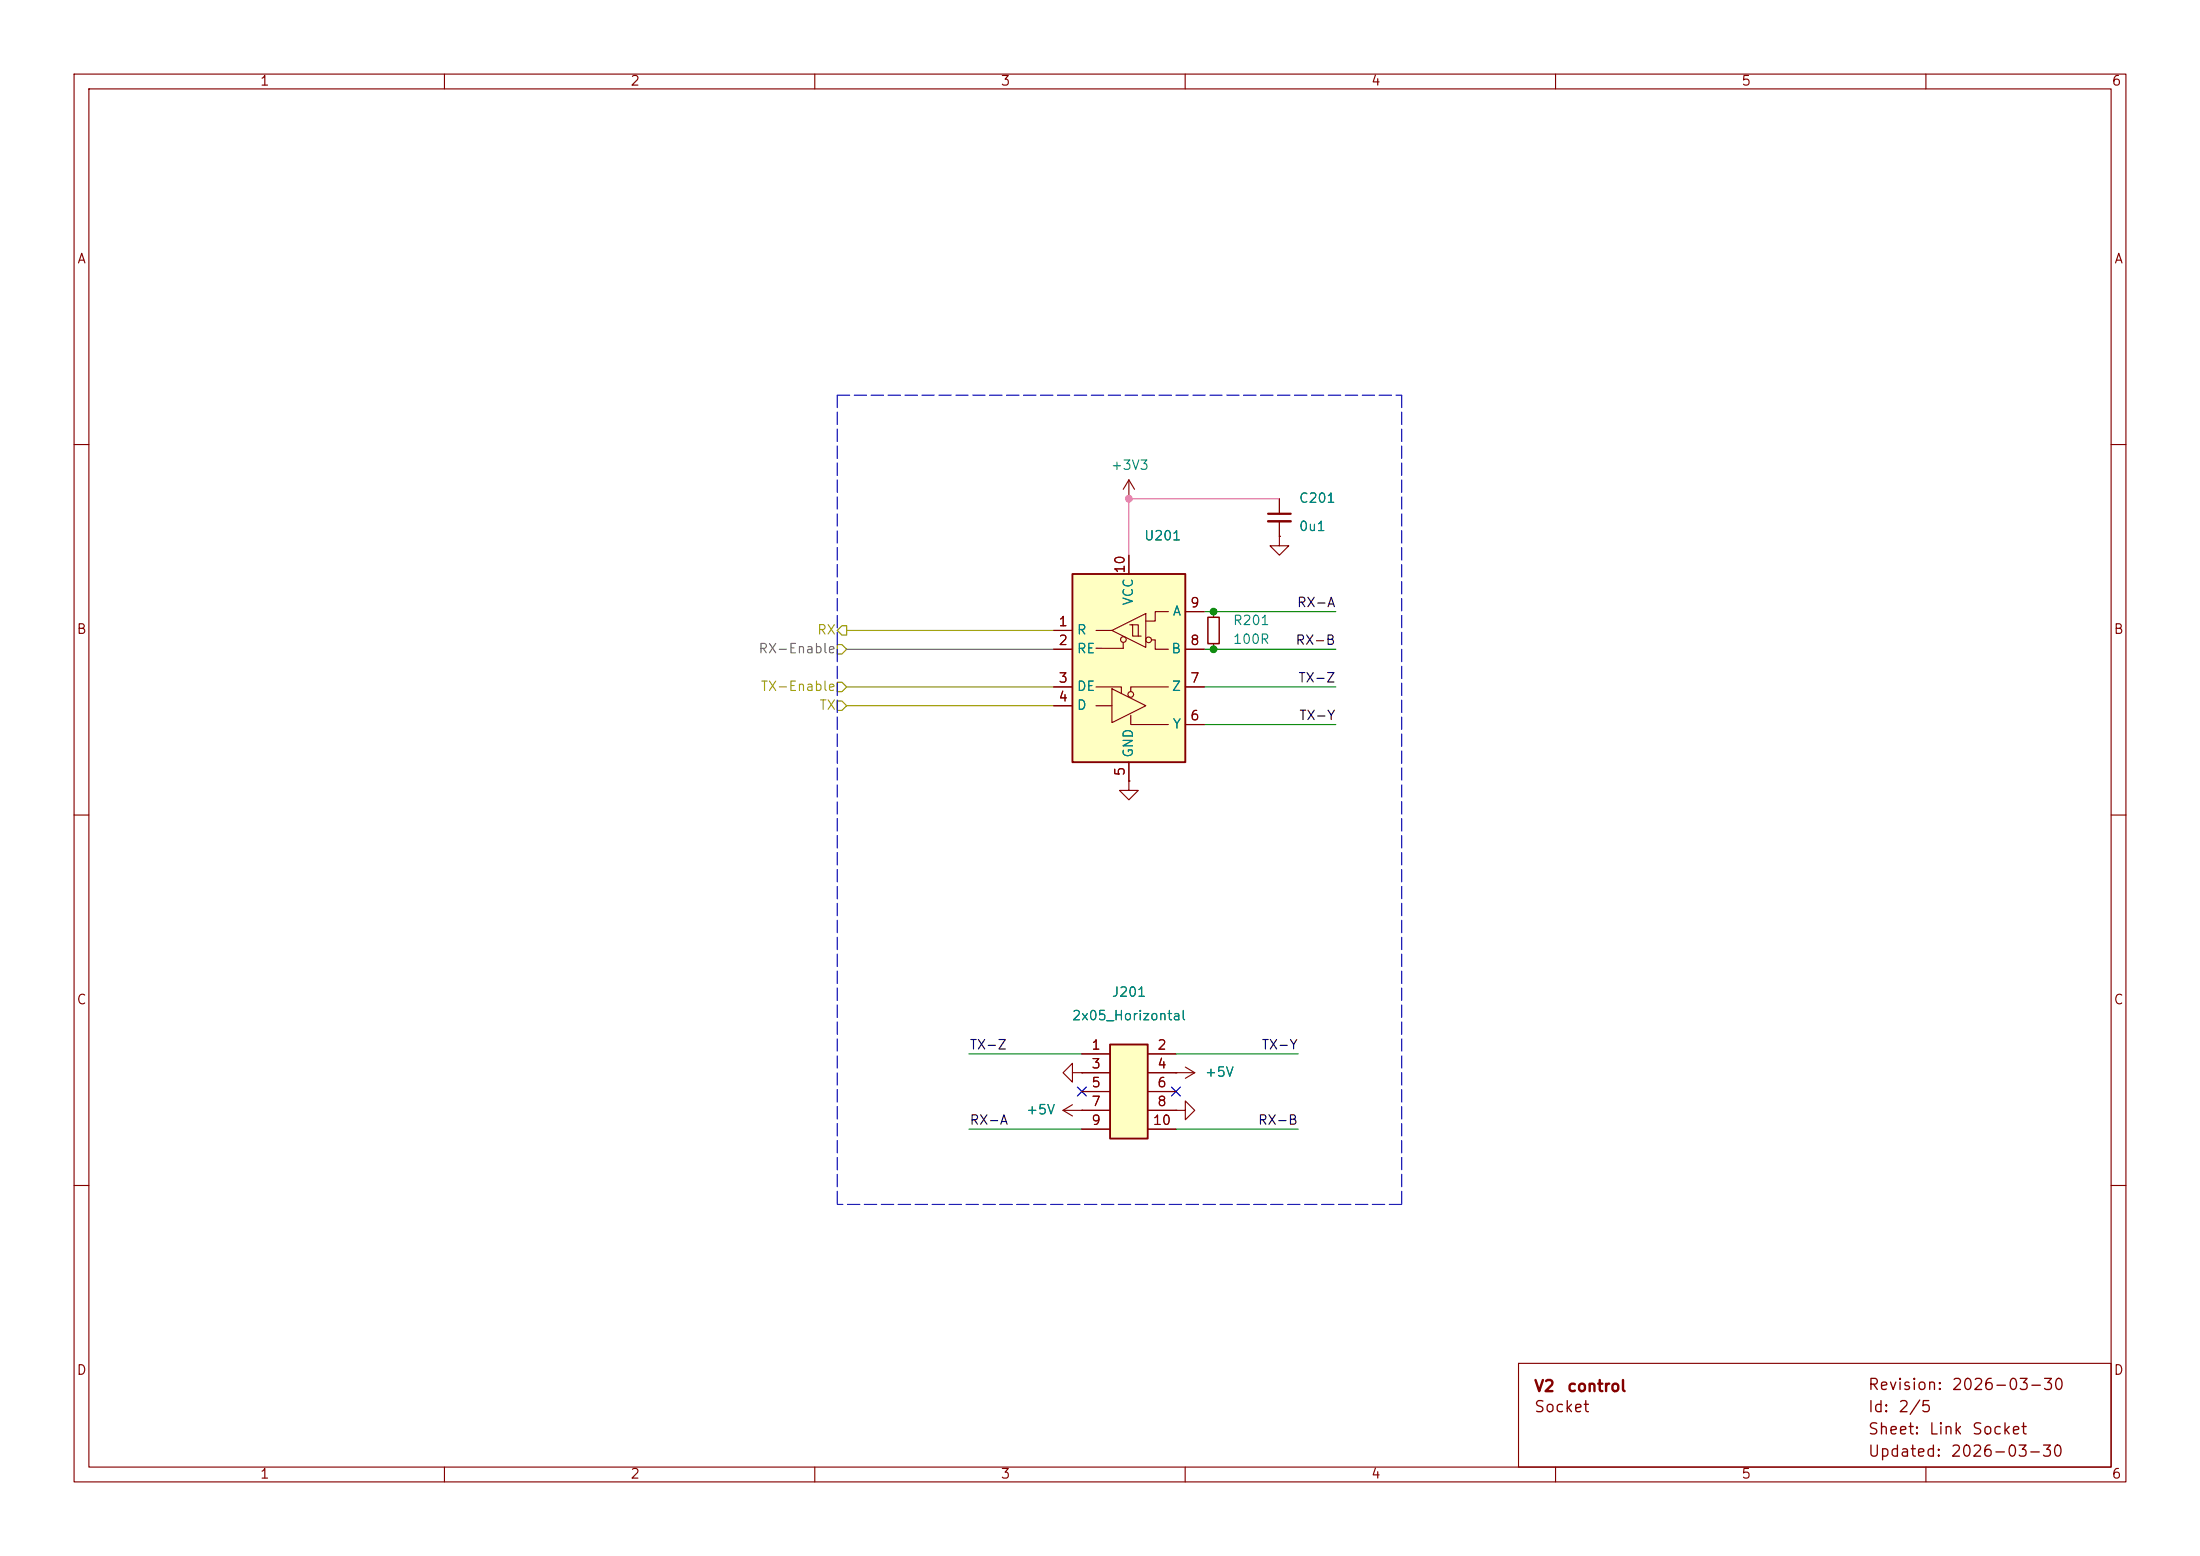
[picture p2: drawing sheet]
<svg xmlns="http://www.w3.org/2000/svg" width="297mm" height="210mm" viewBox="0 0 297 210" stroke-linecap="round" stroke-linejoin="round" font-family="sans-serif">
<g fill="none" stroke="#840000" stroke-width=".15">
<path d="M10 10h277v190h-277zM12 12h273v186h-273zM60 10v2M110 10v2M160 10v2M210 10v2M260 10v2M10 60h2M152.4 67.3h.1M152.4 64.8l-.8 1.2M152.4 64.8l.8 1.2M152.4 64.8v2.5"/>
<path d="M172.7 72.4v1.3h1.3l-1.3 1.2-1.3-1.2h1.3M172.7 72.4h.1M285 60h2M163.8 82.6v.7M163.8 86.9v.7M10 110h2M285 110h2M143.5 149.9l1.3 .7M143.5 149.9h2.5M144.8 149.1l-1.3 .8M146 149.9h.1M10 160h2"/>
<path d="M285 160h2M60 198v2M110 198v2M160 198v2M205 184h80v14h-80zM210 198v2M260 198v2"/>
</g>
<path d="M163.1 83.3h1.5v3.6h-1.5z" fill="none" stroke="#840000" stroke-width=".2"/>
<path d="M149.9 141h5v12.7h-5z" fill="#ffffc2"/>
<path d="M149.9 141h5v12.7h-5z" fill="none" stroke="#840000" stroke-width=".25"/>
<g fill="none" stroke="#840000" stroke-width=".15">
<path d="M172.7 67.3v2M172.7 70.4v2M152.4 105.4v1.3h1.3l-1.3 1.3-1.3-1.3h1.3M152.4 105.4h.1M146 142.2h3.9M146 144.8h3.9M146 147.3h3.9M146 149.9h3.9M146 152.4h3.9M154.9 142.2h3.8M154.9 144.8h3.8M154.9 147.3h3.8"/>
<path d="M154.9 149.9h3.8M154.9 152.4h3.8"/>
</g>
<path d="M171.2 69.3h3" fill="none" stroke="#840000" stroke-width=".3"/>
<path d="M171.2 70.4h3" fill="none" stroke="#840000" stroke-width=".33"/>
<path d="M144.8 77.5h15.2v25.4h-15.2z" fill="#ffffc2"/>
<path d="M144.8 77.5h15.2v25.4h-15.2z" fill="none" stroke="#840000" stroke-width=".25"/>
<g fill="none" stroke="#840000" stroke-width=".15">
<path d="M152.4 74.9v2.6M172.7 72.4h.1M172.7 67.3v2M172.7 70.4v2M142.2 95.3h2.6M142.2 85.1h2.6M142.2 87.6h2.6M142.2 92.7h2.6M148 92.7h3.4v.9M148 95.3h2.1M148 85.1h2.1M150.1 93l4.6 2.3-4.6 2.2z"/>
<path d="M150.1 85.1l4.6-2.3v4.6zM151.6 86.7v.8h-3.6M152.5 84.3h.4v1.6h1.2M152.7 96.5v1.3h5M152.8 84.3h.9v1.6M155.4 86.4h.6v1.2h1.7M157.7 82.6h-1.7v1.2h-1.3M157.7 92.7h-5v.6M160 87.6h2.6M160 92.7h2.6M160 97.8h2.6M160 82.6h2.6"/>
<path d="M152.4 105.4h.1M152.4 102.9v2.5M144.8 144.8v-1.3l-1.3 1.3 1.3 1.3v-1.3h1.2M146 144.8h.1M146 149.9h.1M146 144.8h3.9M146 142.2h3.9M146 147.3h3.9M146 149.9h3.9M146 152.4h3.9M154.9 144.8h6.4M154.9 142.2h3.8"/>
<path d="M154.9 147.3h3.8M154.9 149.9h3.8M154.9 152.4h3.8M158.7 149.9h1.3v-1.3l1.3 1.3-1.3 1.2v-1.2M158.7 149.9h.1M158.7 144.8h.1M160 144l1.3 .8M161.3 144.8l-1.3 .7"/>
<circle cx="151.7" cy="86.3" r=".38"/>
<circle cx="152.7" cy="93.7" r=".38"/>
<circle cx="155.1" cy="86.4" r=".38"/>
</g>
<path d="M113 87h.7l.6 .6-.6 .7h-.7zM113 92.1h.7l.6 .6-.6 .6h-.7zM113 94.6h.7l.6 .7-.6 .6h-.7zM113.7 84.5h.6v1.2h-.6l-.7-.6z" fill="none" stroke="#848400" stroke-width=".15"/>
<path d="M113 53.3v109.3M113 53.3h76.2M189.2 53.3v109.3M189.2 162.6h-76.2" fill="none" stroke="#0000c2" stroke-width=".15" stroke-dasharray="1.7 .6"/>
<path d="M162.6 97.8h17.7M162.6 82.6h17.7M162.6 87.6h17.7M162.6 92.7h17.7M130.8 142.2h15.2M130.8 152.4h15.2M158.7 142.2h16.6M158.7 152.4h16.6" fill="none" stroke="#008400" stroke-width=".15"/>
<path d="M114.3 92.7h27.9M114.3 85.1h27.9M114.3 95.3h27.9" fill="none" stroke="#a3a30c" stroke-width=".15"/>
<path d="M114.3 87.6h27.9" fill="none" stroke="#676767" stroke-width=".15"/>
<path d="M172.7 67.3h-20.3v7.6" fill="none" stroke="#ff5cbb" stroke-width=".15"/>
<path d="M145.4 146.7l1.3 1.2M146.7 146.7l-1.3 1.2M158.1 146.7l1.3 1.2M159.4 146.7l-1.3 1.2" fill="none" stroke="#000084" stroke-width=".15"/>
<circle cx="152.4" cy="67.3" r=".46" fill="#ff5cbb" stroke="#ff5cbb" stroke-width=".14"/>
<g fill="#008400" stroke="#008400" stroke-width=".14">
<circle cx="163.8" cy="82.6" r=".46"/>
<circle cx="163.8" cy="87.6" r=".46"/>
</g>
<g font-size="1.5" fill="#840000">
<text x="207" y="188.2">V2</text>
<text x="207" y="191">Socket</text>
<text x="211.5" y="188.2">control</text>
<text x="252.1" y="188">Revision:</text>
<text x="252.1" y="191">Id:</text>
<text x="256.2" y="191">2/5</text>
<text x="263.4" y="188">2026-03-30</text>
<text x="252.1" y="197">Updated:</text>
<text x="252.1" y="194">Sheet:</text>
<text x="260.3" y="194">Link</text>
<text x="263.2" y="197">2026-03-30</text>
<text x="266.1" y="194">Socket</text>
</g>
<g font-size="1.3" fill="#840000">
<text x="35" y="11.9">1</text>
<text x="85" y="11.9">2</text>
<text x="135" y="11.9">3</text>
<text x="185" y="11.9">4</text>
<text x="235" y="11.9">5</text>
<text x="285" y="11.9">6</text>
<text x="10.3" y="35.9">A</text>
<text x="285.3" y="35.9">A</text>
<text x="152.1" y="77.5" transform="rotate(-90 152.1 77.5)">10</text>
<text x="160.6" y="82.3">9</text>
<text x="10.3" y="85.9">B</text>
<text x="142.8" y="84.8">1</text>
<text x="142.8" y="87.4">2</text>
<text x="160.6" y="87.4">8</text>
<text x="285.3" y="85.9">B</text>
<text x="142.8" y="92.5">3</text>
<text x="142.8" y="95">4</text>
<text x="160.6" y="92.5">7</text>
<text x="160.6" y="97.5">6</text>
<text x="152.1" y="104.8" transform="rotate(-90 152.1 104.8)">5</text>
<text x="10.3" y="135.9">C</text>
<text x="285.3" y="135.9">C</text>
<text x="147.2" y="142">1</text>
<text x="156.1" y="142">2</text>
<text x="147.2" y="144.5">3</text>
<text x="147.2" y="147.1">5</text>
<text x="147.2" y="149.6">7</text>
<text x="156.1" y="144.5">4</text>
<text x="156.1" y="147.1">6</text>
<text x="156.1" y="149.6">8</text>
<text x="147.2" y="152.1">9</text>
<text x="155.5" y="152.1">10</text>
<text x="10.3" y="185.9">D</text>
<text x="285.3" y="185.9">D</text>
<text x="35" y="199.9">1</text>
<text x="85" y="199.9">2</text>
<text x="135" y="199.9">3</text>
<text x="185" y="199.9">4</text>
<text x="235" y="199.9">5</text>
<text x="285" y="199.9">6</text>
</g>
<g font-size="1.3" fill="#008484">
<text x="149.9" y="63.7">+3V3</text>
<text x="175.3" y="68.2">C201</text>
<text x="175.3" y="72">0u1</text>
<text x="154.4" y="73.3">U201</text>
<text x="153.3" y="81.8" transform="rotate(-90 153.3 81.8)">VCC</text>
<text x="158.2" y="83.4">A</text>
<text x="145.3" y="86">R</text>
<text x="145.3" y="88.5">RE</text>
<text x="158" y="88.5">B</text>
<text x="166.4" y="84.7">R201</text>
<text x="166.4" y="87.2">100R</text>
<text x="145.3" y="93.6">DE</text>
<text x="158.1" y="93.6">Z</text>
<text x="145.3" y="96.1">D</text>
<text x="158.2" y="98.7">Y</text>
<text x="153.3" y="102.4" transform="rotate(-90 153.3 102.4)">GND</text>
<text x="150" y="134.8">J201</text>
<text x="144.6" y="138">2x05_Horizontal</text>
<text x="162.6" y="145.6">+5V</text>
<text x="138.4" y="150.7">+5V</text>
</g>
<g font-size="1.3">
<text x="175" y="82.3">RX-A</text>
<text x="174.8" y="87.3">RX-B</text>
<text x="175.2" y="92.4">TX-Z</text>
<text x="175.3" y="97.5">TX-Y</text>
<text x="130.8" y="142">TX-Z</text>
<text x="170.2" y="142">TX-Y</text>
<text x="130.8" y="152.1">RX-A</text>
<text x="169.7" y="152.1">RX-B</text>
</g>
<text font-size="1.3" fill="#676767" x="102.3" y="88.5">RX-Enable</text>
<g font-size="1.3" fill="#a3a30c">
<text x="110.2" y="86">RX</text>
<text x="102.6" y="93.6">TX-Enable</text>
<text x="110.5" y="96.1">TX</text>
</g>
</svg>
